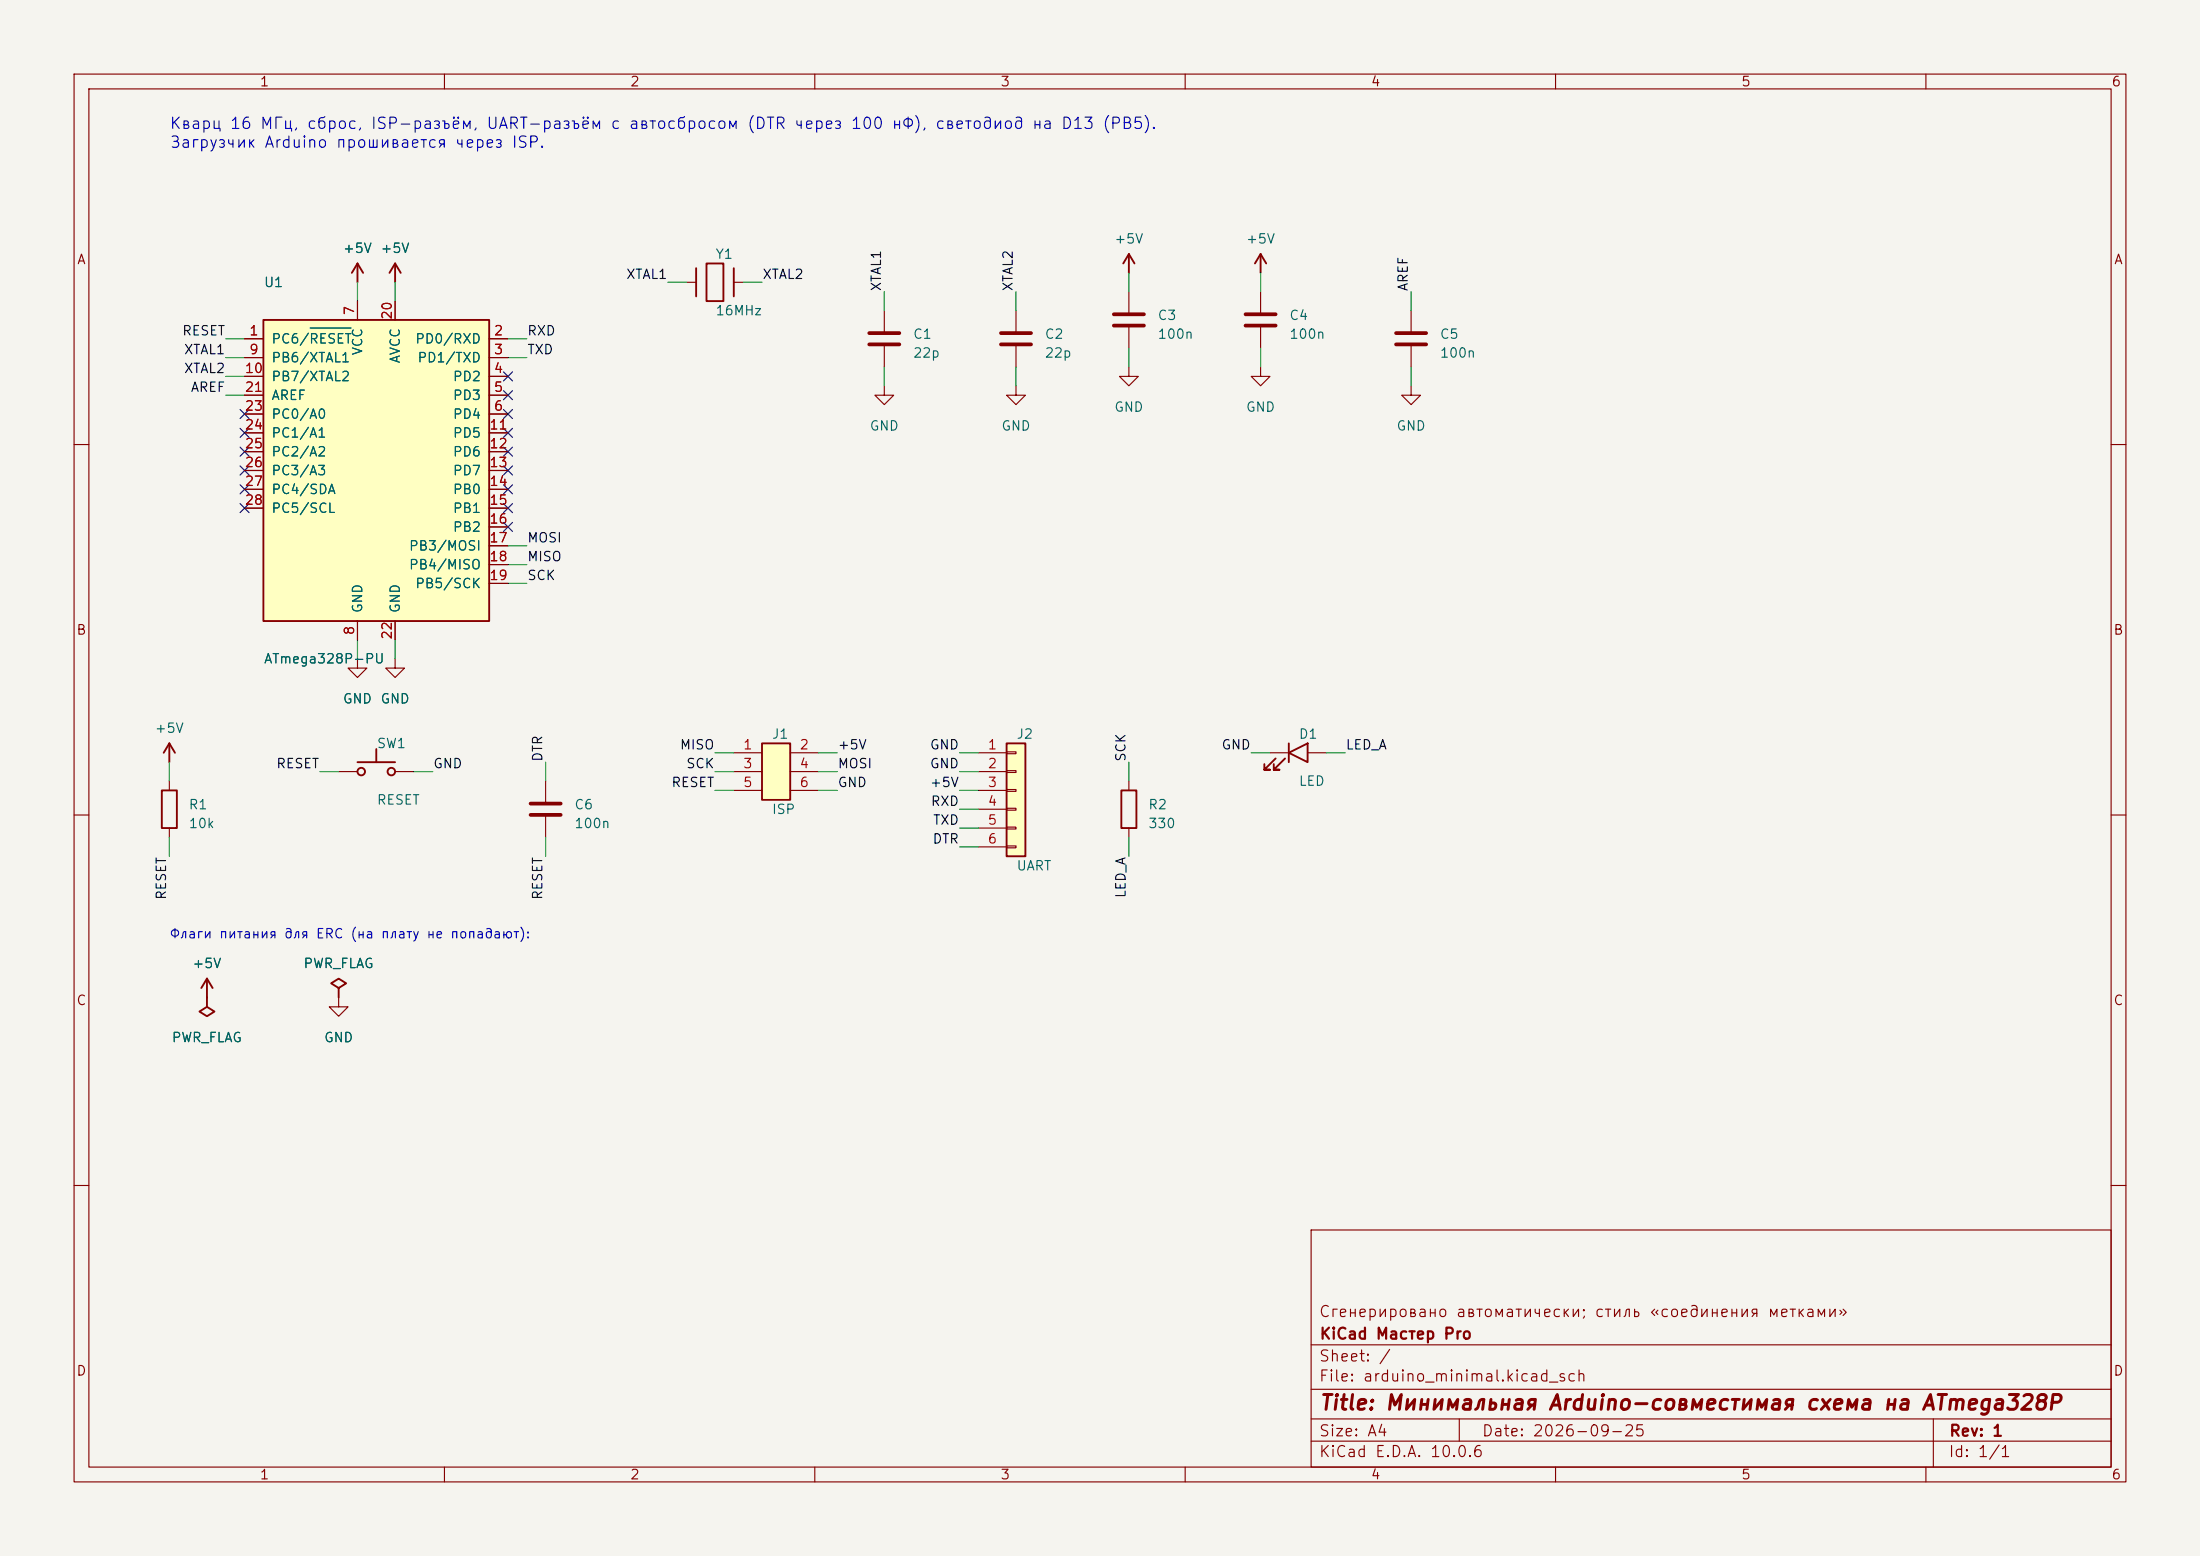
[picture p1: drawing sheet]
(kicad_sch (version 20231120) (generator "eeschema") (generator_version "8.0")
 (paper "A4")
 (title_block (title "Минимальная Arduino-совместимая схема на ATmega328P") (date "2026-09-25") (rev "1") (company "KiCad Мастер Pro") (comment 1 "Сгенерировано автоматически; стиль «соединения метками»"))
 (lib_symbols (symbol "KiCadMaster:ATmega328P-P" (pin_numbers) (pin_names (offset 1.016)) (exclude_from_sim no) (in_bom yes) (on_board yes) (property "Reference" "U" (at -15.24 25.4 0) (effects (font (size 1.27 1.27)))) (property "Value" "ATmega328P-P" (at -15.24 -25.4 0) (effects (font (size 1.27 1.27)))) (property "Footprint" "" (at 0 0 0) (effects (font (size 1.27 1.27)) hide)) (property "Datasheet" "~" (at 0 0 0) (effects (font (size 1.27 1.27)) hide)) (property "Description" "МК ATmega328P, DIP-28" (at 0 0 0) (effects (font (size 1.27 1.27)) hide)) (property "ki_keywords" "avr arduino" (at 0 0 0) (effects (font (size 1.27 1.27)) hide)) (symbol "ATmega328P-P_0_1" (rectangle (start -15.24 20.32) (end 15.24 -20.32) (stroke (width 0.254) (type default)) (fill (type background)))) (symbol "ATmega328P-P_1_1" (pin bidirectional line (at -17.78 17.78 0) (length 2.54) (name "PC6/~{RESET}" (effects (font (size 1.27 1.27)))) (number "1" (effects (font (size 1.27 1.27))))) (pin bidirectional line (at -17.78 15.24 0) (length 2.54) (name "PB6/XTAL1" (effects (font (size 1.27 1.27)))) (number "9" (effects (font (size 1.27 1.27))))) (pin bidirectional line (at -17.78 12.7 0) (length 2.54) (name "PB7/XTAL2" (effects (font (size 1.27 1.27)))) (number "10" (effects (font (size 1.27 1.27))))) (pin passive line (at -17.78 10.16 0) (length 2.54) (name "AREF" (effects (font (size 1.27 1.27)))) (number "21" (effects (font (size 1.27 1.27))))) (pin bidirectional line (at -17.78 7.62 0) (length 2.54) (name "PC0/A0" (effects (font (size 1.27 1.27)))) (number "23" (effects (font (size 1.27 1.27))))) (pin bidirectional line (at -17.78 5.08 0) (length 2.54) (name "PC1/A1" (effects (font (size 1.27 1.27)))) (number "24" (effects (font (size 1.27 1.27))))) (pin bidirectional line (at -17.78 2.54 0) (length 2.54) (name "PC2/A2" (effects (font (size 1.27 1.27)))) (number "25" (effects (font (size 1.27 1.27))))) (pin bidirectional line (at -17.78 0 0) (length 2.54) (name "PC3/A3" (effects (font (size 1.27 1.27)))) (number "26" (effects (font (size 1.27 1.27))))) (pin bidirectional line (at -17.78 -2.54 0) (length 2.54) (name "PC4/SDA" (effects (font (size 1.27 1.27)))) (number "27" (effects (font (size 1.27 1.27))))) (pin bidirectional line (at -17.78 -5.08 0) (length 2.54) (name "PC5/SCL" (effects (font (size 1.27 1.27)))) (number "28" (effects (font (size 1.27 1.27))))) (pin bidirectional line (at 17.78 17.78 180) (length 2.54) (name "PD0/RXD" (effects (font (size 1.27 1.27)))) (number "2" (effects (font (size 1.27 1.27))))) (pin bidirectional line (at 17.78 15.24 180) (length 2.54) (name "PD1/TXD" (effects (font (size 1.27 1.27)))) (number "3" (effects (font (size 1.27 1.27))))) (pin bidirectional line (at 17.78 12.7 180) (length 2.54) (name "PD2" (effects (font (size 1.27 1.27)))) (number "4" (effects (font (size 1.27 1.27))))) (pin bidirectional line (at 17.78 10.16 180) (length 2.54) (name "PD3" (effects (font (size 1.27 1.27)))) (number "5" (effects (font (size 1.27 1.27))))) (pin bidirectional line (at 17.78 7.62 180) (length 2.54) (name "PD4" (effects (font (size 1.27 1.27)))) (number "6" (effects (font (size 1.27 1.27))))) (pin bidirectional line (at 17.78 5.08 180) (length 2.54) (name "PD5" (effects (font (size 1.27 1.27)))) (number "11" (effects (font (size 1.27 1.27))))) (pin bidirectional line (at 17.78 2.54 180) (length 2.54) (name "PD6" (effects (font (size 1.27 1.27)))) (number "12" (effects (font (size 1.27 1.27))))) (pin bidirectional line (at 17.78 0 180) (length 2.54) (name "PD7" (effects (font (size 1.27 1.27)))) (number "13" (effects (font (size 1.27 1.27))))) (pin bidirectional line (at 17.78 -2.54 180) (length 2.54) (name "PB0" (effects (font (size 1.27 1.27)))) (number "14" (effects (font (size 1.27 1.27))))) (pin bidirectional line (at 17.78 -5.08 180) (length 2.54) (name "PB1" (effects (font (size 1.27 1.27)))) (number "15" (effects (font (size 1.27 1.27))))) (pin bidirectional line (at 17.78 -7.62 180) (length 2.54) (name "PB2" (effects (font (size 1.27 1.27)))) (number "16" (effects (font (size 1.27 1.27))))) (pin bidirectional line (at 17.78 -10.16 180) (length 2.54) (name "PB3/MOSI" (effects (font (size 1.27 1.27)))) (number "17" (effects (font (size 1.27 1.27))))) (pin bidirectional line (at 17.78 -12.7 180) (length 2.54) (name "PB4/MISO" (effects (font (size 1.27 1.27)))) (number "18" (effects (font (size 1.27 1.27))))) (pin bidirectional line (at 17.78 -15.24 180) (length 2.54) (name "PB5/SCK" (effects (font (size 1.27 1.27)))) (number "19" (effects (font (size 1.27 1.27))))) (pin power_in line (at -2.54 22.86 270) (length 2.54) (name "VCC" (effects (font (size 1.27 1.27)))) (number "7" (effects (font (size 1.27 1.27))))) (pin power_in line (at 2.54 22.86 270) (length 2.54) (name "AVCC" (effects (font (size 1.27 1.27)))) (number "20" (effects (font (size 1.27 1.27))))) (pin power_in line (at -2.54 -22.86 90) (length 2.54) (name "GND" (effects (font (size 1.27 1.27)))) (number "8" (effects (font (size 1.27 1.27))))) (pin power_in line (at 2.54 -22.86 90) (length 2.54) (name "GND" (effects (font (size 1.27 1.27)))) (number "22" (effects (font (size 1.27 1.27))))))) (symbol "KiCadMaster:Crystal" (pin_numbers hide) (pin_names (offset 0) hide) (exclude_from_sim no) (in_bom yes) (on_board yes) (property "Reference" "Y" (at 0 3.81 0) (effects (font (size 1.27 1.27)))) (property "Value" "Crystal" (at 0 -3.81 0) (effects (font (size 1.27 1.27)))) (property "Footprint" "" (at 0 0 0) (effects (font (size 1.27 1.27)) hide)) (property "Datasheet" "~" (at 0 0 0) (effects (font (size 1.27 1.27)) hide)) (property "Description" "Кварцевый резонатор" (at 0 0 0) (effects (font (size 1.27 1.27)) hide)) (symbol "Crystal_0_1" (rectangle (start -1.143 -2.54) (end 1.143 2.54) (stroke (width 0.254) (type default)) (fill (type none))) (polyline (pts (xy -2.54 -1.905) (xy -2.54 1.905)) (stroke (width 0.254) (type default)) (fill (type none))) (polyline (pts (xy 2.54 -1.905) (xy 2.54 1.905)) (stroke (width 0.254) (type default)) (fill (type none)))) (symbol "Crystal_1_1" (pin passive line (at -3.81 0 0) (length 1.27) (name "1" (effects (font (size 1.27 1.27)))) (number "1" (effects (font (size 1.27 1.27))))) (pin passive line (at 3.81 0 180) (length 1.27) (name "2" (effects (font (size 1.27 1.27)))) (number "2" (effects (font (size 1.27 1.27))))))) (symbol "KiCadMaster:C" (pin_numbers hide) (pin_names (offset 0) hide) (exclude_from_sim no) (in_bom yes) (on_board yes) (property "Reference" "C" (at 3.81 0.635 0) (effects (font (size 1.27 1.27)))) (property "Value" "C" (at 3.81 -1.905 0) (effects (font (size 1.27 1.27)))) (property "Footprint" "" (at 0 0 0) (effects (font (size 1.27 1.27)) hide)) (property "Datasheet" "~" (at 0 0 0) (effects (font (size 1.27 1.27)) hide)) (property "Description" "Конденсатор" (at 0 0 0) (effects (font (size 1.27 1.27)) hide)) (symbol "C_0_1" (polyline (pts (xy -2.032 0.762) (xy 2.032 0.762)) (stroke (width 0.508) (type default)) (fill (type none))) (polyline (pts (xy -2.032 -0.762) (xy 2.032 -0.762)) (stroke (width 0.508) (type default)) (fill (type none)))) (symbol "C_1_1" (pin passive line (at 0 3.81 270) (length 3.048) (name "~" (effects (font (size 1.27 1.27)))) (number "1" (effects (font (size 1.27 1.27))))) (pin passive line (at 0 -3.81 90) (length 3.048) (name "~" (effects (font (size 1.27 1.27)))) (number "2" (effects (font (size 1.27 1.27))))))) (symbol "KiCadMaster:R" (pin_numbers hide) (pin_names (offset 0) hide) (exclude_from_sim no) (in_bom yes) (on_board yes) (property "Reference" "R" (at 2.54 0.635 0) (effects (font (size 1.27 1.27)))) (property "Value" "R" (at 2.54 -1.905 0) (effects (font (size 1.27 1.27)))) (property "Footprint" "" (at 0 0 0) (effects (font (size 1.27 1.27)) hide)) (property "Datasheet" "~" (at 0 0 0) (effects (font (size 1.27 1.27)) hide)) (property "Description" "Резистор" (at 0 0 0) (effects (font (size 1.27 1.27)) hide)) (symbol "R_0_1" (rectangle (start -1.016 -2.54) (end 1.016 2.54) (stroke (width 0.254) (type default)) (fill (type none)))) (symbol "R_1_1" (pin passive line (at 0 3.81 270) (length 1.27) (name "~" (effects (font (size 1.27 1.27)))) (number "1" (effects (font (size 1.27 1.27))))) (pin passive line (at 0 -3.81 90) (length 1.27) (name "~" (effects (font (size 1.27 1.27)))) (number "2" (effects (font (size 1.27 1.27))))))) (symbol "KiCadMaster:SW_Push" (pin_numbers hide) (pin_names (offset 0) hide) (exclude_from_sim no) (in_bom yes) (on_board yes) (property "Reference" "SW" (at 0 3.81 0) (effects (font (size 1.27 1.27)))) (property "Value" "SW_Push" (at 0 -3.81 0) (effects (font (size 1.27 1.27)))) (property "Footprint" "" (at 0 0 0) (effects (font (size 1.27 1.27)) hide)) (property "Datasheet" "~" (at 0 0 0) (effects (font (size 1.27 1.27)) hide)) (property "Description" "Кнопка без фиксации" (at 0 0 0) (effects (font (size 1.27 1.27)) hide)) (symbol "SW_Push_0_1" (circle (center -2.032 0) (radius 0.508) (stroke (width 0.254) (type default)) (fill (type none))) (circle (center 2.032 0) (radius 0.508) (stroke (width 0.254) (type default)) (fill (type none))) (polyline (pts (xy 0 1.27) (xy 0 3.048)) (stroke (width 0.254) (type default)) (fill (type none))) (polyline (pts (xy 2.54 1.27) (xy -2.54 1.27)) (stroke (width 0.254) (type default)) (fill (type none)))) (symbol "SW_Push_1_1" (pin passive line (at -5.08 0 0) (length 2.54) (name "1" (effects (font (size 1.27 1.27)))) (number "1" (effects (font (size 1.27 1.27))))) (pin passive line (at 5.08 0 180) (length 2.54) (name "2" (effects (font (size 1.27 1.27)))) (number "2" (effects (font (size 1.27 1.27))))))) (symbol "KiCadMaster:Conn_02x03_Odd_Even" (pin_numbers) (pin_names (offset 0) hide) (exclude_from_sim no) (in_bom yes) (on_board yes) (property "Reference" "J" (at 0 5.08 0) (effects (font (size 1.27 1.27)))) (property "Value" "Conn_02x03_Odd_Even" (at 0 -5.08 0) (effects (font (size 1.27 1.27)))) (property "Footprint" "" (at 0 0 0) (effects (font (size 1.27 1.27)) hide)) (property "Datasheet" "~" (at 0 0 0) (effects (font (size 1.27 1.27)) hide)) (property "Description" "Разъём 2×3 (ISP)" (at 0 0 0) (effects (font (size 1.27 1.27)) hide)) (symbol "Conn_02x03_Odd_Even_0_1" (rectangle (start -1.27 3.81) (end 2.54 -3.81) (stroke (width 0.254) (type default)) (fill (type background)))) (symbol "Conn_02x03_Odd_Even_1_1" (pin passive line (at -5.08 2.54 0) (length 3.81) (name "Pin_1" (effects (font (size 1.27 1.27)))) (number "1" (effects (font (size 1.27 1.27))))) (pin passive line (at 6.35 2.54 180) (length 3.81) (name "Pin_2" (effects (font (size 1.27 1.27)))) (number "2" (effects (font (size 1.27 1.27))))) (pin passive line (at -5.08 0 0) (length 3.81) (name "Pin_3" (effects (font (size 1.27 1.27)))) (number "3" (effects (font (size 1.27 1.27))))) (pin passive line (at 6.35 0 180) (length 3.81) (name "Pin_4" (effects (font (size 1.27 1.27)))) (number "4" (effects (font (size 1.27 1.27))))) (pin passive line (at -5.08 -2.54 0) (length 3.81) (name "Pin_5" (effects (font (size 1.27 1.27)))) (number "5" (effects (font (size 1.27 1.27))))) (pin passive line (at 6.35 -2.54 180) (length 3.81) (name "Pin_6" (effects (font (size 1.27 1.27)))) (number "6" (effects (font (size 1.27 1.27))))))) (symbol "KiCadMaster:Conn_01x06" (pin_numbers) (pin_names (offset 0) hide) (exclude_from_sim no) (in_bom yes) (on_board yes) (property "Reference" "J" (at 0 10.16 0) (effects (font (size 1.27 1.27)))) (property "Value" "Conn_01x06" (at 0 -7.62 0) (effects (font (size 1.27 1.27)))) (property "Footprint" "" (at 0 0 0) (effects (font (size 1.27 1.27)) hide)) (property "Datasheet" "~" (at 0 0 0) (effects (font (size 1.27 1.27)) hide)) (property "Description" "Разъём" (at 0 0 0) (effects (font (size 1.27 1.27)) hide)) (symbol "Conn_01x06_0_1" (rectangle (start -1.27 8.89) (end 1.27 -6.35) (stroke (width 0.254) (type default)) (fill (type background))) (rectangle (start -1.27 7.747) (end 0 7.493) (stroke (width 0.1524) (type default)) (fill (type none))) (rectangle (start -1.27 5.207) (end 0 4.953) (stroke (width 0.1524) (type default)) (fill (type none))) (rectangle (start -1.27 2.667) (end 0 2.413) (stroke (width 0.1524) (type default)) (fill (type none))) (rectangle (start -1.27 0.127) (end 0 -0.127) (stroke (width 0.1524) (type default)) (fill (type none))) (rectangle (start -1.27 -2.413) (end 0 -2.667) (stroke (width 0.1524) (type default)) (fill (type none))) (rectangle (start -1.27 -4.953) (end 0 -5.207) (stroke (width 0.1524) (type default)) (fill (type none)))) (symbol "Conn_01x06_1_1" (pin passive line (at -5.08 7.62 0) (length 3.81) (name "Pin_1" (effects (font (size 1.27 1.27)))) (number "1" (effects (font (size 1.27 1.27))))) (pin passive line (at -5.08 5.08 0) (length 3.81) (name "Pin_2" (effects (font (size 1.27 1.27)))) (number "2" (effects (font (size 1.27 1.27))))) (pin passive line (at -5.08 2.54 0) (length 3.81) (name "Pin_3" (effects (font (size 1.27 1.27)))) (number "3" (effects (font (size 1.27 1.27))))) (pin passive line (at -5.08 0 0) (length 3.81) (name "Pin_4" (effects (font (size 1.27 1.27)))) (number "4" (effects (font (size 1.27 1.27))))) (pin passive line (at -5.08 -2.54 0) (length 3.81) (name "Pin_5" (effects (font (size 1.27 1.27)))) (number "5" (effects (font (size 1.27 1.27))))) (pin passive line (at -5.08 -5.08 0) (length 3.81) (name "Pin_6" (effects (font (size 1.27 1.27)))) (number "6" (effects (font (size 1.27 1.27))))))) (symbol "KiCadMaster:LED" (pin_numbers hide) (pin_names (offset 0) hide) (exclude_from_sim no) (in_bom yes) (on_board yes) (property "Reference" "D" (at 0 2.54 0) (effects (font (size 1.27 1.27)))) (property "Value" "LED" (at 0 -3.81 0) (effects (font (size 1.27 1.27)))) (property "Footprint" "" (at 0 0 0) (effects (font (size 1.27 1.27)) hide)) (property "Datasheet" "~" (at 0 0 0) (effects (font (size 1.27 1.27)) hide)) (property "Description" "Светодиод" (at 0 0 0) (effects (font (size 1.27 1.27)) hide)) (symbol "LED_0_1" (polyline (pts (xy 1.27 1.27) (xy 1.27 -1.27) (xy -1.27 0) (xy 1.27 1.27)) (stroke (width 0.254) (type default)) (fill (type none))) (polyline (pts (xy -1.27 1.27) (xy -1.27 -1.27)) (stroke (width 0.254) (type default)) (fill (type none))) (polyline (pts (xy -3.048 -0.762) (xy -4.572 -2.286) (xy -3.81 -2.286) (xy -4.572 -2.286) (xy -4.572 -1.524)) (stroke (width 0.254) (type default)) (fill (type none))) (polyline (pts (xy -1.778 -0.762) (xy -3.302 -2.286) (xy -2.54 -2.286) (xy -3.302 -2.286) (xy -3.302 -1.524)) (stroke (width 0.254) (type default)) (fill (type none)))) (symbol "LED_1_1" (pin passive line (at -3.81 0 0) (length 2.54) (name "K" (effects (font (size 1.27 1.27)))) (number "1" (effects (font (size 1.27 1.27))))) (pin passive line (at 3.81 0 180) (length 2.54) (name "A" (effects (font (size 1.27 1.27)))) (number "2" (effects (font (size 1.27 1.27))))))) (symbol "KiCadMaster:+5V" (power) (pin_numbers hide) (pin_names (offset 0) hide) (exclude_from_sim no) (in_bom yes) (on_board yes) (property "Reference" "#PWR" (at 0 -3.81 0) (effects (font (size 1.27 1.27)) hide)) (property "Value" "+5V" (at 0 3.556 0) (effects (font (size 1.27 1.27)))) (property "Footprint" "" (at 0 0 0) (effects (font (size 1.27 1.27)) hide)) (property "Datasheet" "~" (at 0 0 0) (effects (font (size 1.27 1.27)) hide)) (property "Description" "Символ питания: +5V" (at 0 0 0) (effects (font (size 1.27 1.27)) hide)) (symbol "+5V_0_1" (polyline (pts (xy -0.762 1.27) (xy 0 2.54)) (stroke (width 0.254) (type default)) (fill (type none))) (polyline (pts (xy 0 0) (xy 0 2.54)) (stroke (width 0.254) (type default)) (fill (type none))) (polyline (pts (xy 0 2.54) (xy 0.762 1.27)) (stroke (width 0.254) (type default)) (fill (type none)))) (symbol "+5V_1_1" (pin power_in line (at 0 0 90) (length 0) hide (name "+5V" (effects (font (size 1.27 1.27)))) (number "1" (effects (font (size 1.27 1.27))))))) (symbol "KiCadMaster:GND" (power) (pin_numbers hide) (pin_names (offset 0) hide) (exclude_from_sim no) (in_bom yes) (on_board yes) (property "Reference" "#PWR" (at 0 -6.35 0) (effects (font (size 1.27 1.27)) hide)) (property "Value" "GND" (at 0 -3.81 0) (effects (font (size 1.27 1.27)))) (property "Footprint" "" (at 0 0 0) (effects (font (size 1.27 1.27)) hide)) (property "Datasheet" "~" (at 0 0 0) (effects (font (size 1.27 1.27)) hide)) (property "Description" "Символ питания: GND" (at 0 0 0) (effects (font (size 1.27 1.27)) hide)) (symbol "GND_0_1" (polyline (pts (xy 0 0) (xy 0 -1.27) (xy 1.27 -1.27) (xy 0 -2.54) (xy -1.27 -1.27) (xy 0 -1.27)) (stroke (width 0) (type default)) (fill (type none)))) (symbol "GND_1_1" (pin power_in line (at 0 0 270) (length 0) hide (name "GND" (effects (font (size 1.27 1.27)))) (number "1" (effects (font (size 1.27 1.27))))))) (symbol "KiCadMaster:PWR_FLAG" (power) (pin_numbers hide) (pin_names (offset 0) hide) (exclude_from_sim no) (in_bom yes) (on_board yes) (property "Reference" "#FLG" (at 0 1.905 0) (effects (font (size 1.27 1.27)) hide)) (property "Value" "PWR_FLAG" (at 0 3.81 0) (effects (font (size 1.27 1.27)))) (property "Footprint" "" (at 0 0 0) (effects (font (size 1.27 1.27)) hide)) (property "Datasheet" "~" (at 0 0 0) (effects (font (size 1.27 1.27)) hide)) (property "Description" "Флаг: цепь запитана извне (для ERC)" (at 0 0 0) (effects (font (size 1.27 1.27)) hide)) (symbol "PWR_FLAG_0_1" (polyline (pts (xy 0 0) (xy 0 1.27) (xy -1.016 1.905) (xy 0 2.54) (xy 1.016 1.905) (xy 0 1.27)) (stroke (width 0.254) (type default)) (fill (type none)))) (symbol "PWR_FLAG_1_1" (pin power_out line (at 0 0 90) (length 0) hide (name "pwr" (effects (font (size 1.27 1.27)))) (number "1" (effects (font (size 1.27 1.27))))))))
 (symbol (lib_id "KiCadMaster:ATmega328P-P") (at 50.8 63.5 0) (unit 1) (exclude_from_sim no) (in_bom yes) (on_board yes) (dnp no) (property "Reference" "U1" (at 35.56 38.1 0) (effects (font (size 1.27 1.27)) (justify left))) (property "Value" "ATmega328P-PU" (at 35.56 88.9 0) (effects (font (size 1.27 1.27)) (justify left))) (property "Footprint" "Package_DIP:DIP-28_W7.62mm" (at 50.8 63.5 0) (effects (font (size 1.27 1.27)) hide)) (property "Datasheet" "~" (at 50.8 63.5 0) (effects (font (size 1.27 1.27)) hide)) (property "Description" "Микроконтроллер" (at 50.8 63.5 0) (effects (font (size 1.27 1.27)) hide)) (pin "1") (pin "9") (pin "10") (pin "21") (pin "23") (pin "24") (pin "25") (pin "26") (pin "27") (pin "28") (pin "2") (pin "3") (pin "4") (pin "5") (pin "6") (pin "11") (pin "12") (pin "13") (pin "14") (pin "15") (pin "16") (pin "17") (pin "18") (pin "19") (pin "7") (pin "20") (pin "8") (pin "22"))
 (wire (pts (xy 33.02 45.72) (xy 30.48 45.72)) (stroke (width 0) (type default)))
 (label "RESET" (at 30.48 45.72 180) (fields_autoplaced yes) (effects (font (size 1.27 1.27)) (justify right bottom)))
 (wire (pts (xy 33.02 48.26) (xy 30.48 48.26)) (stroke (width 0) (type default)))
 (label "XTAL1" (at 30.48 48.26 180) (fields_autoplaced yes) (effects (font (size 1.27 1.27)) (justify right bottom)))
 (wire (pts (xy 33.02 50.8) (xy 30.48 50.8)) (stroke (width 0) (type default)))
 (label "XTAL2" (at 30.48 50.8 180) (fields_autoplaced yes) (effects (font (size 1.27 1.27)) (justify right bottom)))
 (wire (pts (xy 33.02 53.34) (xy 30.48 53.34)) (stroke (width 0) (type default)))
 (label "AREF" (at 30.48 53.34 180) (fields_autoplaced yes) (effects (font (size 1.27 1.27)) (justify right bottom)))
 (no_connect (at 33.02 55.88))
 (no_connect (at 33.02 58.42))
 (no_connect (at 33.02 60.96))
 (no_connect (at 33.02 63.5))
 (no_connect (at 33.02 66.04))
 (no_connect (at 33.02 68.58))
 (wire (pts (xy 68.58 45.72) (xy 71.12 45.72)) (stroke (width 0) (type default)))
 (label "RXD" (at 71.12 45.72 0) (fields_autoplaced yes) (effects (font (size 1.27 1.27)) (justify left bottom)))
 (wire (pts (xy 68.58 48.26) (xy 71.12 48.26)) (stroke (width 0) (type default)))
 (label "TXD" (at 71.12 48.26 0) (fields_autoplaced yes) (effects (font (size 1.27 1.27)) (justify left bottom)))
 (no_connect (at 68.58 50.8))
 (no_connect (at 68.58 53.34))
 (no_connect (at 68.58 55.88))
 (no_connect (at 68.58 58.42))
 (no_connect (at 68.58 60.96))
 (no_connect (at 68.58 63.5))
 (no_connect (at 68.58 66.04))
 (no_connect (at 68.58 68.58))
 (no_connect (at 68.58 71.12))
 (wire (pts (xy 68.58 73.66) (xy 71.12 73.66)) (stroke (width 0) (type default)))
 (label "MOSI" (at 71.12 73.66 0) (fields_autoplaced yes) (effects (font (size 1.27 1.27)) (justify left bottom)))
 (wire (pts (xy 68.58 76.2) (xy 71.12 76.2)) (stroke (width 0) (type default)))
 (label "MISO" (at 71.12 76.2 0) (fields_autoplaced yes) (effects (font (size 1.27 1.27)) (justify left bottom)))
 (wire (pts (xy 68.58 78.74) (xy 71.12 78.74)) (stroke (width 0) (type default)))
 (label "SCK" (at 71.12 78.74 0) (fields_autoplaced yes) (effects (font (size 1.27 1.27)) (justify left bottom)))
 (wire (pts (xy 48.26 40.64) (xy 48.26 38.1)) (stroke (width 0) (type default)))
 (symbol (lib_id "KiCadMaster:+5V") (at 48.26 38.1 0) (unit 1) (exclude_from_sim no) (in_bom yes) (on_board yes) (dnp no) (property "Reference" "#PWR01" (at 48.26 38.1 0) (effects (font (size 1.27 1.27)) hide)) (property "Value" "+5V" (at 48.26 33.5 0) (effects (font (size 1.27 1.27)))) (property "Footprint" "" (at 48.26 38.1 0) (effects (font (size 1.27 1.27)) hide)) (property "Datasheet" "" (at 48.26 38.1 0) (effects (font (size 1.27 1.27)) hide)) (property "Description" "" (at 48.26 38.1 0) (effects (font (size 1.27 1.27)) hide)) (pin "1"))
 (wire (pts (xy 53.34 40.64) (xy 53.34 38.1)) (stroke (width 0) (type default)))
 (symbol (lib_id "KiCadMaster:+5V") (at 53.34 38.1 0) (unit 1) (exclude_from_sim no) (in_bom yes) (on_board yes) (dnp no) (property "Reference" "#PWR02" (at 53.34 38.1 0) (effects (font (size 1.27 1.27)) hide)) (property "Value" "+5V" (at 53.34 33.5 0) (effects (font (size 1.27 1.27)))) (property "Footprint" "" (at 53.34 38.1 0) (effects (font (size 1.27 1.27)) hide)) (property "Datasheet" "" (at 53.34 38.1 0) (effects (font (size 1.27 1.27)) hide)) (property "Description" "" (at 53.34 38.1 0) (effects (font (size 1.27 1.27)) hide)) (pin "1"))
 (wire (pts (xy 48.26 86.36) (xy 48.26 88.9)) (stroke (width 0) (type default)))
 (symbol (lib_id "KiCadMaster:GND") (at 48.26 88.9 0) (unit 1) (exclude_from_sim no) (in_bom yes) (on_board yes) (dnp no) (property "Reference" "#PWR03" (at 48.26 88.9 0) (effects (font (size 1.27 1.27)) hide)) (property "Value" "GND" (at 48.26 94.3 0) (effects (font (size 1.27 1.27)))) (property "Footprint" "" (at 48.26 88.9 0) (effects (font (size 1.27 1.27)) hide)) (property "Datasheet" "" (at 48.26 88.9 0) (effects (font (size 1.27 1.27)) hide)) (property "Description" "" (at 48.26 88.9 0) (effects (font (size 1.27 1.27)) hide)) (pin "1"))
 (wire (pts (xy 53.34 86.36) (xy 53.34 88.9)) (stroke (width 0) (type default)))
 (symbol (lib_id "KiCadMaster:GND") (at 53.34 88.9 0) (unit 1) (exclude_from_sim no) (in_bom yes) (on_board yes) (dnp no) (property "Reference" "#PWR04" (at 53.34 88.9 0) (effects (font (size 1.27 1.27)) hide)) (property "Value" "GND" (at 53.34 94.3 0) (effects (font (size 1.27 1.27)))) (property "Footprint" "" (at 53.34 88.9 0) (effects (font (size 1.27 1.27)) hide)) (property "Datasheet" "" (at 53.34 88.9 0) (effects (font (size 1.27 1.27)) hide)) (property "Description" "" (at 53.34 88.9 0) (effects (font (size 1.27 1.27)) hide)) (pin "1"))
 (symbol (lib_id "KiCadMaster:Crystal") (at 96.52 38.1 0) (unit 1) (exclude_from_sim no) (in_bom yes) (on_board yes) (dnp no) (property "Reference" "Y1" (at 96.52 34.29 0) (effects (font (size 1.27 1.27)) (justify left))) (property "Value" "16MHz" (at 96.52 41.91 0) (effects (font (size 1.27 1.27)) (justify left))) (property "Footprint" "Crystal:Crystal_HC49-4H_Vertical" (at 96.52 38.1 0) (effects (font (size 1.27 1.27)) hide)) (property "Datasheet" "~" (at 96.52 38.1 0) (effects (font (size 1.27 1.27)) hide)) (property "Description" "Кварц" (at 96.52 38.1 0) (effects (font (size 1.27 1.27)) hide)) (pin "1") (pin "2"))
 (wire (pts (xy 92.71 38.1) (xy 90.17 38.1)) (stroke (width 0) (type default)))
 (label "XTAL1" (at 90.17 38.1 180) (fields_autoplaced yes) (effects (font (size 1.27 1.27)) (justify right bottom)))
 (wire (pts (xy 100.33 38.1) (xy 102.87 38.1)) (stroke (width 0) (type default)))
 (label "XTAL2" (at 102.87 38.1 0) (fields_autoplaced yes) (effects (font (size 1.27 1.27)) (justify left bottom)))
 (symbol (lib_id "KiCadMaster:C") (at 119.38 45.72 0) (unit 1) (exclude_from_sim no) (in_bom yes) (on_board yes) (dnp no) (property "Reference" "C1" (at 123.19 45.085 0) (effects (font (size 1.27 1.27)) (justify left))) (property "Value" "22p" (at 123.19 47.625 0) (effects (font (size 1.27 1.27)) (justify left))) (property "Footprint" "Capacitor_SMD:C_0805_2012Metric" (at 119.38 45.72 0) (effects (font (size 1.27 1.27)) hide)) (property "Datasheet" "~" (at 119.38 45.72 0) (effects (font (size 1.27 1.27)) hide)) (property "Description" "Нагрузочный" (at 119.38 45.72 0) (effects (font (size 1.27 1.27)) hide)) (pin "1") (pin "2"))
 (wire (pts (xy 119.38 41.91) (xy 119.38 39.37)) (stroke (width 0) (type default)))
 (label "XTAL1" (at 119.38 39.37 90) (fields_autoplaced yes) (effects (font (size 1.27 1.27)) (justify left bottom)))
 (wire (pts (xy 119.38 49.53) (xy 119.38 52.07)) (stroke (width 0) (type default)))
 (symbol (lib_id "KiCadMaster:GND") (at 119.38 52.07 0) (unit 1) (exclude_from_sim no) (in_bom yes) (on_board yes) (dnp no) (property "Reference" "#PWR05" (at 119.38 52.07 0) (effects (font (size 1.27 1.27)) hide)) (property "Value" "GND" (at 119.38 57.47 0) (effects (font (size 1.27 1.27)))) (property "Footprint" "" (at 119.38 52.07 0) (effects (font (size 1.27 1.27)) hide)) (property "Datasheet" "" (at 119.38 52.07 0) (effects (font (size 1.27 1.27)) hide)) (property "Description" "" (at 119.38 52.07 0) (effects (font (size 1.27 1.27)) hide)) (pin "1"))
 (symbol (lib_id "KiCadMaster:C") (at 137.16 45.72 0) (unit 1) (exclude_from_sim no) (in_bom yes) (on_board yes) (dnp no) (property "Reference" "C2" (at 140.97 45.085 0) (effects (font (size 1.27 1.27)) (justify left))) (property "Value" "22p" (at 140.97 47.625 0) (effects (font (size 1.27 1.27)) (justify left))) (property "Footprint" "Capacitor_SMD:C_0805_2012Metric" (at 137.16 45.72 0) (effects (font (size 1.27 1.27)) hide)) (property "Datasheet" "~" (at 137.16 45.72 0) (effects (font (size 1.27 1.27)) hide)) (property "Description" "Нагрузочный" (at 137.16 45.72 0) (effects (font (size 1.27 1.27)) hide)) (pin "1") (pin "2"))
 (wire (pts (xy 137.16 41.91) (xy 137.16 39.37)) (stroke (width 0) (type default)))
 (label "XTAL2" (at 137.16 39.37 90) (fields_autoplaced yes) (effects (font (size 1.27 1.27)) (justify left bottom)))
 (wire (pts (xy 137.16 49.53) (xy 137.16 52.07)) (stroke (width 0) (type default)))
 (symbol (lib_id "KiCadMaster:GND") (at 137.16 52.07 0) (unit 1) (exclude_from_sim no) (in_bom yes) (on_board yes) (dnp no) (property "Reference" "#PWR06" (at 137.16 52.07 0) (effects (font (size 1.27 1.27)) hide)) (property "Value" "GND" (at 137.16 57.47 0) (effects (font (size 1.27 1.27)))) (property "Footprint" "" (at 137.16 52.07 0) (effects (font (size 1.27 1.27)) hide)) (property "Datasheet" "" (at 137.16 52.07 0) (effects (font (size 1.27 1.27)) hide)) (property "Description" "" (at 137.16 52.07 0) (effects (font (size 1.27 1.27)) hide)) (pin "1"))
 (symbol (lib_id "KiCadMaster:C") (at 152.4 43.18 0) (unit 1) (exclude_from_sim no) (in_bom yes) (on_board yes) (dnp no) (property "Reference" "C3" (at 156.21 42.545 0) (effects (font (size 1.27 1.27)) (justify left))) (property "Value" "100n" (at 156.21 45.085 0) (effects (font (size 1.27 1.27)) (justify left))) (property "Footprint" "Capacitor_SMD:C_0805_2012Metric" (at 152.4 43.18 0) (effects (font (size 1.27 1.27)) hide)) (property "Datasheet" "~" (at 152.4 43.18 0) (effects (font (size 1.27 1.27)) hide)) (property "Description" "Развязка VCC" (at 152.4 43.18 0) (effects (font (size 1.27 1.27)) hide)) (pin "1") (pin "2"))
 (wire (pts (xy 152.4 39.37) (xy 152.4 36.83)) (stroke (width 0) (type default)))
 (symbol (lib_id "KiCadMaster:+5V") (at 152.4 36.83 0) (unit 1) (exclude_from_sim no) (in_bom yes) (on_board yes) (dnp no) (property "Reference" "#PWR07" (at 152.4 36.83 0) (effects (font (size 1.27 1.27)) hide)) (property "Value" "+5V" (at 152.4 32.23 0) (effects (font (size 1.27 1.27)))) (property "Footprint" "" (at 152.4 36.83 0) (effects (font (size 1.27 1.27)) hide)) (property "Datasheet" "" (at 152.4 36.83 0) (effects (font (size 1.27 1.27)) hide)) (property "Description" "" (at 152.4 36.83 0) (effects (font (size 1.27 1.27)) hide)) (pin "1"))
 (wire (pts (xy 152.4 46.99) (xy 152.4 49.53)) (stroke (width 0) (type default)))
 (symbol (lib_id "KiCadMaster:GND") (at 152.4 49.53 0) (unit 1) (exclude_from_sim no) (in_bom yes) (on_board yes) (dnp no) (property "Reference" "#PWR08" (at 152.4 49.53 0) (effects (font (size 1.27 1.27)) hide)) (property "Value" "GND" (at 152.4 54.93 0) (effects (font (size 1.27 1.27)))) (property "Footprint" "" (at 152.4 49.53 0) (effects (font (size 1.27 1.27)) hide)) (property "Datasheet" "" (at 152.4 49.53 0) (effects (font (size 1.27 1.27)) hide)) (property "Description" "" (at 152.4 49.53 0) (effects (font (size 1.27 1.27)) hide)) (pin "1"))
 (symbol (lib_id "KiCadMaster:C") (at 170.18 43.18 0) (unit 1) (exclude_from_sim no) (in_bom yes) (on_board yes) (dnp no) (property "Reference" "C4" (at 173.99 42.545 0) (effects (font (size 1.27 1.27)) (justify left))) (property "Value" "100n" (at 173.99 45.085 0) (effects (font (size 1.27 1.27)) (justify left))) (property "Footprint" "Capacitor_SMD:C_0805_2012Metric" (at 170.18 43.18 0) (effects (font (size 1.27 1.27)) hide)) (property "Datasheet" "~" (at 170.18 43.18 0) (effects (font (size 1.27 1.27)) hide)) (property "Description" "Развязка AVCC" (at 170.18 43.18 0) (effects (font (size 1.27 1.27)) hide)) (pin "1") (pin "2"))
 (wire (pts (xy 170.18 39.37) (xy 170.18 36.83)) (stroke (width 0) (type default)))
 (symbol (lib_id "KiCadMaster:+5V") (at 170.18 36.83 0) (unit 1) (exclude_from_sim no) (in_bom yes) (on_board yes) (dnp no) (property "Reference" "#PWR09" (at 170.18 36.83 0) (effects (font (size 1.27 1.27)) hide)) (property "Value" "+5V" (at 170.18 32.23 0) (effects (font (size 1.27 1.27)))) (property "Footprint" "" (at 170.18 36.83 0) (effects (font (size 1.27 1.27)) hide)) (property "Datasheet" "" (at 170.18 36.83 0) (effects (font (size 1.27 1.27)) hide)) (property "Description" "" (at 170.18 36.83 0) (effects (font (size 1.27 1.27)) hide)) (pin "1"))
 (wire (pts (xy 170.18 46.99) (xy 170.18 49.53)) (stroke (width 0) (type default)))
 (symbol (lib_id "KiCadMaster:GND") (at 170.18 49.53 0) (unit 1) (exclude_from_sim no) (in_bom yes) (on_board yes) (dnp no) (property "Reference" "#PWR10" (at 170.18 49.53 0) (effects (font (size 1.27 1.27)) hide)) (property "Value" "GND" (at 170.18 54.93 0) (effects (font (size 1.27 1.27)))) (property "Footprint" "" (at 170.18 49.53 0) (effects (font (size 1.27 1.27)) hide)) (property "Datasheet" "" (at 170.18 49.53 0) (effects (font (size 1.27 1.27)) hide)) (property "Description" "" (at 170.18 49.53 0) (effects (font (size 1.27 1.27)) hide)) (pin "1"))
 (symbol (lib_id "KiCadMaster:C") (at 190.5 45.72 0) (unit 1) (exclude_from_sim no) (in_bom yes) (on_board yes) (dnp no) (property "Reference" "C5" (at 194.31 45.085 0) (effects (font (size 1.27 1.27)) (justify left))) (property "Value" "100n" (at 194.31 47.625 0) (effects (font (size 1.27 1.27)) (justify left))) (property "Footprint" "Capacitor_SMD:C_0805_2012Metric" (at 190.5 45.72 0) (effects (font (size 1.27 1.27)) hide)) (property "Datasheet" "~" (at 190.5 45.72 0) (effects (font (size 1.27 1.27)) hide)) (property "Description" "Фильтр AREF" (at 190.5 45.72 0) (effects (font (size 1.27 1.27)) hide)) (pin "1") (pin "2"))
 (wire (pts (xy 190.5 41.91) (xy 190.5 39.37)) (stroke (width 0) (type default)))
 (label "AREF" (at 190.5 39.37 90) (fields_autoplaced yes) (effects (font (size 1.27 1.27)) (justify left bottom)))
 (wire (pts (xy 190.5 49.53) (xy 190.5 52.07)) (stroke (width 0) (type default)))
 (symbol (lib_id "KiCadMaster:GND") (at 190.5 52.07 0) (unit 1) (exclude_from_sim no) (in_bom yes) (on_board yes) (dnp no) (property "Reference" "#PWR11" (at 190.5 52.07 0) (effects (font (size 1.27 1.27)) hide)) (property "Value" "GND" (at 190.5 57.47 0) (effects (font (size 1.27 1.27)))) (property "Footprint" "" (at 190.5 52.07 0) (effects (font (size 1.27 1.27)) hide)) (property "Datasheet" "" (at 190.5 52.07 0) (effects (font (size 1.27 1.27)) hide)) (property "Description" "" (at 190.5 52.07 0) (effects (font (size 1.27 1.27)) hide)) (pin "1"))
 (symbol (lib_id "KiCadMaster:R") (at 22.86 109.22 0) (unit 1) (exclude_from_sim no) (in_bom yes) (on_board yes) (dnp no) (property "Reference" "R1" (at 25.4 108.585 0) (effects (font (size 1.27 1.27)) (justify left))) (property "Value" "10k" (at 25.4 111.125 0) (effects (font (size 1.27 1.27)) (justify left))) (property "Footprint" "Resistor_SMD:R_0805_2012Metric" (at 22.86 109.22 0) (effects (font (size 1.27 1.27)) hide)) (property "Datasheet" "~" (at 22.86 109.22 0) (effects (font (size 1.27 1.27)) hide)) (property "Description" "Подтяжка RESET" (at 22.86 109.22 0) (effects (font (size 1.27 1.27)) hide)) (pin "1") (pin "2"))
 (wire (pts (xy 22.86 105.41) (xy 22.86 102.87)) (stroke (width 0) (type default)))
 (symbol (lib_id "KiCadMaster:+5V") (at 22.86 102.87 0) (unit 1) (exclude_from_sim no) (in_bom yes) (on_board yes) (dnp no) (property "Reference" "#PWR12" (at 22.86 102.87 0) (effects (font (size 1.27 1.27)) hide)) (property "Value" "+5V" (at 22.86 98.27 0) (effects (font (size 1.27 1.27)))) (property "Footprint" "" (at 22.86 102.87 0) (effects (font (size 1.27 1.27)) hide)) (property "Datasheet" "" (at 22.86 102.87 0) (effects (font (size 1.27 1.27)) hide)) (property "Description" "" (at 22.86 102.87 0) (effects (font (size 1.27 1.27)) hide)) (pin "1"))
 (wire (pts (xy 22.86 113.03) (xy 22.86 115.57)) (stroke (width 0) (type default)))
 (label "RESET" (at 22.86 115.57 270) (fields_autoplaced yes) (effects (font (size 1.27 1.27)) (justify right bottom)))
 (symbol (lib_id "KiCadMaster:SW_Push") (at 50.8 104.14 0) (unit 1) (exclude_from_sim no) (in_bom yes) (on_board yes) (dnp no) (property "Reference" "SW1" (at 50.8 100.33 0) (effects (font (size 1.27 1.27)) (justify left))) (property "Value" "RESET" (at 50.8 107.95 0) (effects (font (size 1.27 1.27)) (justify left))) (property "Footprint" "Button_Switch_THT:SW_PUSH_6mm" (at 50.8 104.14 0) (effects (font (size 1.27 1.27)) hide)) (property "Datasheet" "~" (at 50.8 104.14 0) (effects (font (size 1.27 1.27)) hide)) (property "Description" "Кнопка сброса" (at 50.8 104.14 0) (effects (font (size 1.27 1.27)) hide)) (pin "1") (pin "2"))
 (wire (pts (xy 45.72 104.14) (xy 43.18 104.14)) (stroke (width 0) (type default)))
 (label "RESET" (at 43.18 104.14 180) (fields_autoplaced yes) (effects (font (size 1.27 1.27)) (justify right bottom)))
 (wire (pts (xy 55.88 104.14) (xy 58.42 104.14)) (stroke (width 0) (type default)))
 (label "GND" (at 58.42 104.14 0) (fields_autoplaced yes) (effects (font (size 1.27 1.27)) (justify left bottom)))
 (symbol (lib_id "KiCadMaster:C") (at 73.66 109.22 0) (unit 1) (exclude_from_sim no) (in_bom yes) (on_board yes) (dnp no) (property "Reference" "C6" (at 77.47 108.585 0) (effects (font (size 1.27 1.27)) (justify left))) (property "Value" "100n" (at 77.47 111.125 0) (effects (font (size 1.27 1.27)) (justify left))) (property "Footprint" "Capacitor_SMD:C_0805_2012Metric" (at 73.66 109.22 0) (effects (font (size 1.27 1.27)) hide)) (property "Datasheet" "~" (at 73.66 109.22 0) (effects (font (size 1.27 1.27)) hide)) (property "Description" "Автосброс от DTR" (at 73.66 109.22 0) (effects (font (size 1.27 1.27)) hide)) (pin "1") (pin "2"))
 (wire (pts (xy 73.66 105.41) (xy 73.66 102.87)) (stroke (width 0) (type default)))
 (label "DTR" (at 73.66 102.87 90) (fields_autoplaced yes) (effects (font (size 1.27 1.27)) (justify left bottom)))
 (wire (pts (xy 73.66 113.03) (xy 73.66 115.57)) (stroke (width 0) (type default)))
 (label "RESET" (at 73.66 115.57 270) (fields_autoplaced yes) (effects (font (size 1.27 1.27)) (justify right bottom)))
 (symbol (lib_id "KiCadMaster:Conn_02x03_Odd_Even") (at 104.14 104.14 0) (unit 1) (exclude_from_sim no) (in_bom yes) (on_board yes) (dnp no) (property "Reference" "J1" (at 104.14 99.06 0) (effects (font (size 1.27 1.27)) (justify left))) (property "Value" "ISP" (at 104.14 109.22 0) (effects (font (size 1.27 1.27)) (justify left))) (property "Footprint" "Connector_PinHeader_2.54mm:PinHeader_2x03_P2.54mm_Vertical" (at 104.14 104.14 0) (effects (font (size 1.27 1.27)) hide)) (property "Datasheet" "~" (at 104.14 104.14 0) (effects (font (size 1.27 1.27)) hide)) (property "Description" "Программирование (стандарт AVR ISP)" (at 104.14 104.14 0) (effects (font (size 1.27 1.27)) hide)) (pin "1") (pin "2") (pin "3") (pin "4") (pin "5") (pin "6"))
 (wire (pts (xy 99.06 101.6) (xy 96.52 101.6)) (stroke (width 0) (type default)))
 (label "MISO" (at 96.52 101.6 180) (fields_autoplaced yes) (effects (font (size 1.27 1.27)) (justify right bottom)))
 (wire (pts (xy 110.49 101.6) (xy 113.03 101.6)) (stroke (width 0) (type default)))
 (label "+5V" (at 113.03 101.6 0) (fields_autoplaced yes) (effects (font (size 1.27 1.27)) (justify left bottom)))
 (wire (pts (xy 99.06 104.14) (xy 96.52 104.14)) (stroke (width 0) (type default)))
 (label "SCK" (at 96.52 104.14 180) (fields_autoplaced yes) (effects (font (size 1.27 1.27)) (justify right bottom)))
 (wire (pts (xy 110.49 104.14) (xy 113.03 104.14)) (stroke (width 0) (type default)))
 (label "MOSI" (at 113.03 104.14 0) (fields_autoplaced yes) (effects (font (size 1.27 1.27)) (justify left bottom)))
 (wire (pts (xy 99.06 106.68) (xy 96.52 106.68)) (stroke (width 0) (type default)))
 (label "RESET" (at 96.52 106.68 180) (fields_autoplaced yes) (effects (font (size 1.27 1.27)) (justify right bottom)))
 (wire (pts (xy 110.49 106.68) (xy 113.03 106.68)) (stroke (width 0) (type default)))
 (label "GND" (at 113.03 106.68 0) (fields_autoplaced yes) (effects (font (size 1.27 1.27)) (justify left bottom)))
 (symbol (lib_id "KiCadMaster:Conn_01x06") (at 137.16 109.22 0) (unit 1) (exclude_from_sim no) (in_bom yes) (on_board yes) (dnp no) (property "Reference" "J2" (at 137.16 99.06 0) (effects (font (size 1.27 1.27)) (justify left))) (property "Value" "UART" (at 137.16 116.84 0) (effects (font (size 1.27 1.27)) (justify left))) (property "Footprint" "Connector_PinHeader_2.54mm:PinHeader_1x06_P2.54mm_Vertical" (at 137.16 109.22 0) (effects (font (size 1.27 1.27)) hide)) (property "Datasheet" "~" (at 137.16 109.22 0) (effects (font (size 1.27 1.27)) hide)) (property "Description" "FTDI-совместимый: GND, CTS, VCC, TXD→RX, RXD, DTR" (at 137.16 109.22 0) (effects (font (size 1.27 1.27)) hide)) (pin "1") (pin "2") (pin "3") (pin "4") (pin "5") (pin "6"))
 (wire (pts (xy 132.08 101.6) (xy 129.54 101.6)) (stroke (width 0) (type default)))
 (label "GND" (at 129.54 101.6 180) (fields_autoplaced yes) (effects (font (size 1.27 1.27)) (justify right bottom)))
 (wire (pts (xy 132.08 104.14) (xy 129.54 104.14)) (stroke (width 0) (type default)))
 (label "GND" (at 129.54 104.14 180) (fields_autoplaced yes) (effects (font (size 1.27 1.27)) (justify right bottom)))
 (wire (pts (xy 132.08 106.68) (xy 129.54 106.68)) (stroke (width 0) (type default)))
 (label "+5V" (at 129.54 106.68 180) (fields_autoplaced yes) (effects (font (size 1.27 1.27)) (justify right bottom)))
 (wire (pts (xy 132.08 109.22) (xy 129.54 109.22)) (stroke (width 0) (type default)))
 (label "RXD" (at 129.54 109.22 180) (fields_autoplaced yes) (effects (font (size 1.27 1.27)) (justify right bottom)))
 (wire (pts (xy 132.08 111.76) (xy 129.54 111.76)) (stroke (width 0) (type default)))
 (label "TXD" (at 129.54 111.76 180) (fields_autoplaced yes) (effects (font (size 1.27 1.27)) (justify right bottom)))
 (wire (pts (xy 132.08 114.3) (xy 129.54 114.3)) (stroke (width 0) (type default)))
 (label "DTR" (at 129.54 114.3 180) (fields_autoplaced yes) (effects (font (size 1.27 1.27)) (justify right bottom)))
 (symbol (lib_id "KiCadMaster:R") (at 152.4 109.22 0) (unit 1) (exclude_from_sim no) (in_bom yes) (on_board yes) (dnp no) (property "Reference" "R2" (at 154.94 108.585 0) (effects (font (size 1.27 1.27)) (justify left))) (property "Value" "330" (at 154.94 111.125 0) (effects (font (size 1.27 1.27)) (justify left))) (property "Footprint" "Resistor_SMD:R_0805_2012Metric" (at 152.4 109.22 0) (effects (font (size 1.27 1.27)) hide)) (property "Datasheet" "~" (at 152.4 109.22 0) (effects (font (size 1.27 1.27)) hide)) (property "Description" "Светодиод D13" (at 152.4 109.22 0) (effects (font (size 1.27 1.27)) hide)) (pin "1") (pin "2"))
 (wire (pts (xy 152.4 105.41) (xy 152.4 102.87)) (stroke (width 0) (type default)))
 (label "SCK" (at 152.4 102.87 90) (fields_autoplaced yes) (effects (font (size 1.27 1.27)) (justify left bottom)))
 (wire (pts (xy 152.4 113.03) (xy 152.4 115.57)) (stroke (width 0) (type default)))
 (label "LED_A" (at 152.4 115.57 270) (fields_autoplaced yes) (effects (font (size 1.27 1.27)) (justify right bottom)))
 (symbol (lib_id "KiCadMaster:LED") (at 175.26 101.6 0) (unit 1) (exclude_from_sim no) (in_bom yes) (on_board yes) (dnp no) (property "Reference" "D1" (at 175.26 99.06 0) (effects (font (size 1.27 1.27)) (justify left))) (property "Value" "LED" (at 175.26 105.41 0) (effects (font (size 1.27 1.27)) (justify left))) (property "Footprint" "LED_SMD:LED_0805_2012Metric" (at 175.26 101.6 0) (effects (font (size 1.27 1.27)) hide)) (property "Datasheet" "~" (at 175.26 101.6 0) (effects (font (size 1.27 1.27)) hide)) (property "Description" "«Blink»" (at 175.26 101.6 0) (effects (font (size 1.27 1.27)) hide)) (pin "1") (pin "2"))
 (wire (pts (xy 171.45 101.6) (xy 168.91 101.6)) (stroke (width 0) (type default)))
 (label "GND" (at 168.91 101.6 180) (fields_autoplaced yes) (effects (font (size 1.27 1.27)) (justify right bottom)))
 (wire (pts (xy 179.07 101.6) (xy 181.61 101.6)) (stroke (width 0) (type default)))
 (label "LED_A" (at 181.61 101.6 0) (fields_autoplaced yes) (effects (font (size 1.27 1.27)) (justify left bottom)))
 (text "Флаги питания для ERC (на плату не попадают):" (exclude_from_sim no) (at 22.86 127 0) (effects (font (size 1.27 1.27)) (justify left bottom)))
 (symbol (lib_id "KiCadMaster:+5V") (at 27.94 134.62 0) (unit 1) (exclude_from_sim no) (in_bom yes) (on_board yes) (dnp no) (property "Reference" "#PWR13" (at 27.94 134.62 0) (effects (font (size 1.27 1.27)) hide)) (property "Value" "+5V" (at 27.94 130.02 0) (effects (font (size 1.27 1.27)))) (property "Footprint" "" (at 27.94 134.62 0) (effects (font (size 1.27 1.27)) hide)) (property "Datasheet" "" (at 27.94 134.62 0) (effects (font (size 1.27 1.27)) hide)) (property "Description" "" (at 27.94 134.62 0) (effects (font (size 1.27 1.27)) hide)) (pin "1"))
 (symbol (lib_id "KiCadMaster:PWR_FLAG") (at 27.94 134.62 180) (unit 1) (exclude_from_sim no) (in_bom yes) (on_board yes) (dnp no) (property "Reference" "#FLG14" (at 27.94 134.62 0) (effects (font (size 1.27 1.27)) hide)) (property "Value" "PWR_FLAG" (at 27.94 140.02 0) (effects (font (size 1.27 1.27)))) (property "Footprint" "" (at 27.94 134.62 0) (effects (font (size 1.27 1.27)) hide)) (property "Datasheet" "" (at 27.94 134.62 0) (effects (font (size 1.27 1.27)) hide)) (property "Description" "" (at 27.94 134.62 0) (effects (font (size 1.27 1.27)) hide)) (pin "1"))
 (symbol (lib_id "KiCadMaster:GND") (at 45.72 134.62 0) (unit 1) (exclude_from_sim no) (in_bom yes) (on_board yes) (dnp no) (property "Reference" "#PWR15" (at 45.72 134.62 0) (effects (font (size 1.27 1.27)) hide)) (property "Value" "GND" (at 45.72 140.02 0) (effects (font (size 1.27 1.27)))) (property "Footprint" "" (at 45.72 134.62 0) (effects (font (size 1.27 1.27)) hide)) (property "Datasheet" "" (at 45.72 134.62 0) (effects (font (size 1.27 1.27)) hide)) (property "Description" "" (at 45.72 134.62 0) (effects (font (size 1.27 1.27)) hide)) (pin "1"))
 (symbol (lib_id "KiCadMaster:PWR_FLAG") (at 45.72 134.62 0) (unit 1) (exclude_from_sim no) (in_bom yes) (on_board yes) (dnp no) (property "Reference" "#FLG16" (at 45.72 134.62 0) (effects (font (size 1.27 1.27)) hide)) (property "Value" "PWR_FLAG" (at 45.72 130.02 0) (effects (font (size 1.27 1.27)))) (property "Footprint" "" (at 45.72 134.62 0) (effects (font (size 1.27 1.27)) hide)) (property "Datasheet" "" (at 45.72 134.62 0) (effects (font (size 1.27 1.27)) hide)) (property "Description" "" (at 45.72 134.62 0) (effects (font (size 1.27 1.27)) hide)) (pin "1"))
 (text "Кварц 16 МГц, сброс, ISP-разъём, UART-разъём с автосбросом (DTR через 100 нФ), светодиод на D13 (PB5)." (exclude_from_sim no) (at 22.86 17.78 0) (effects (font (size 1.524 1.524)) (justify left bottom)))
 (text "Загрузчик Arduino прошивается через ISP." (exclude_from_sim no) (at 22.86 20.32 0) (effects (font (size 1.524 1.524)) (justify left bottom)))
 (sheet_instances (path "" (page "1"))))
